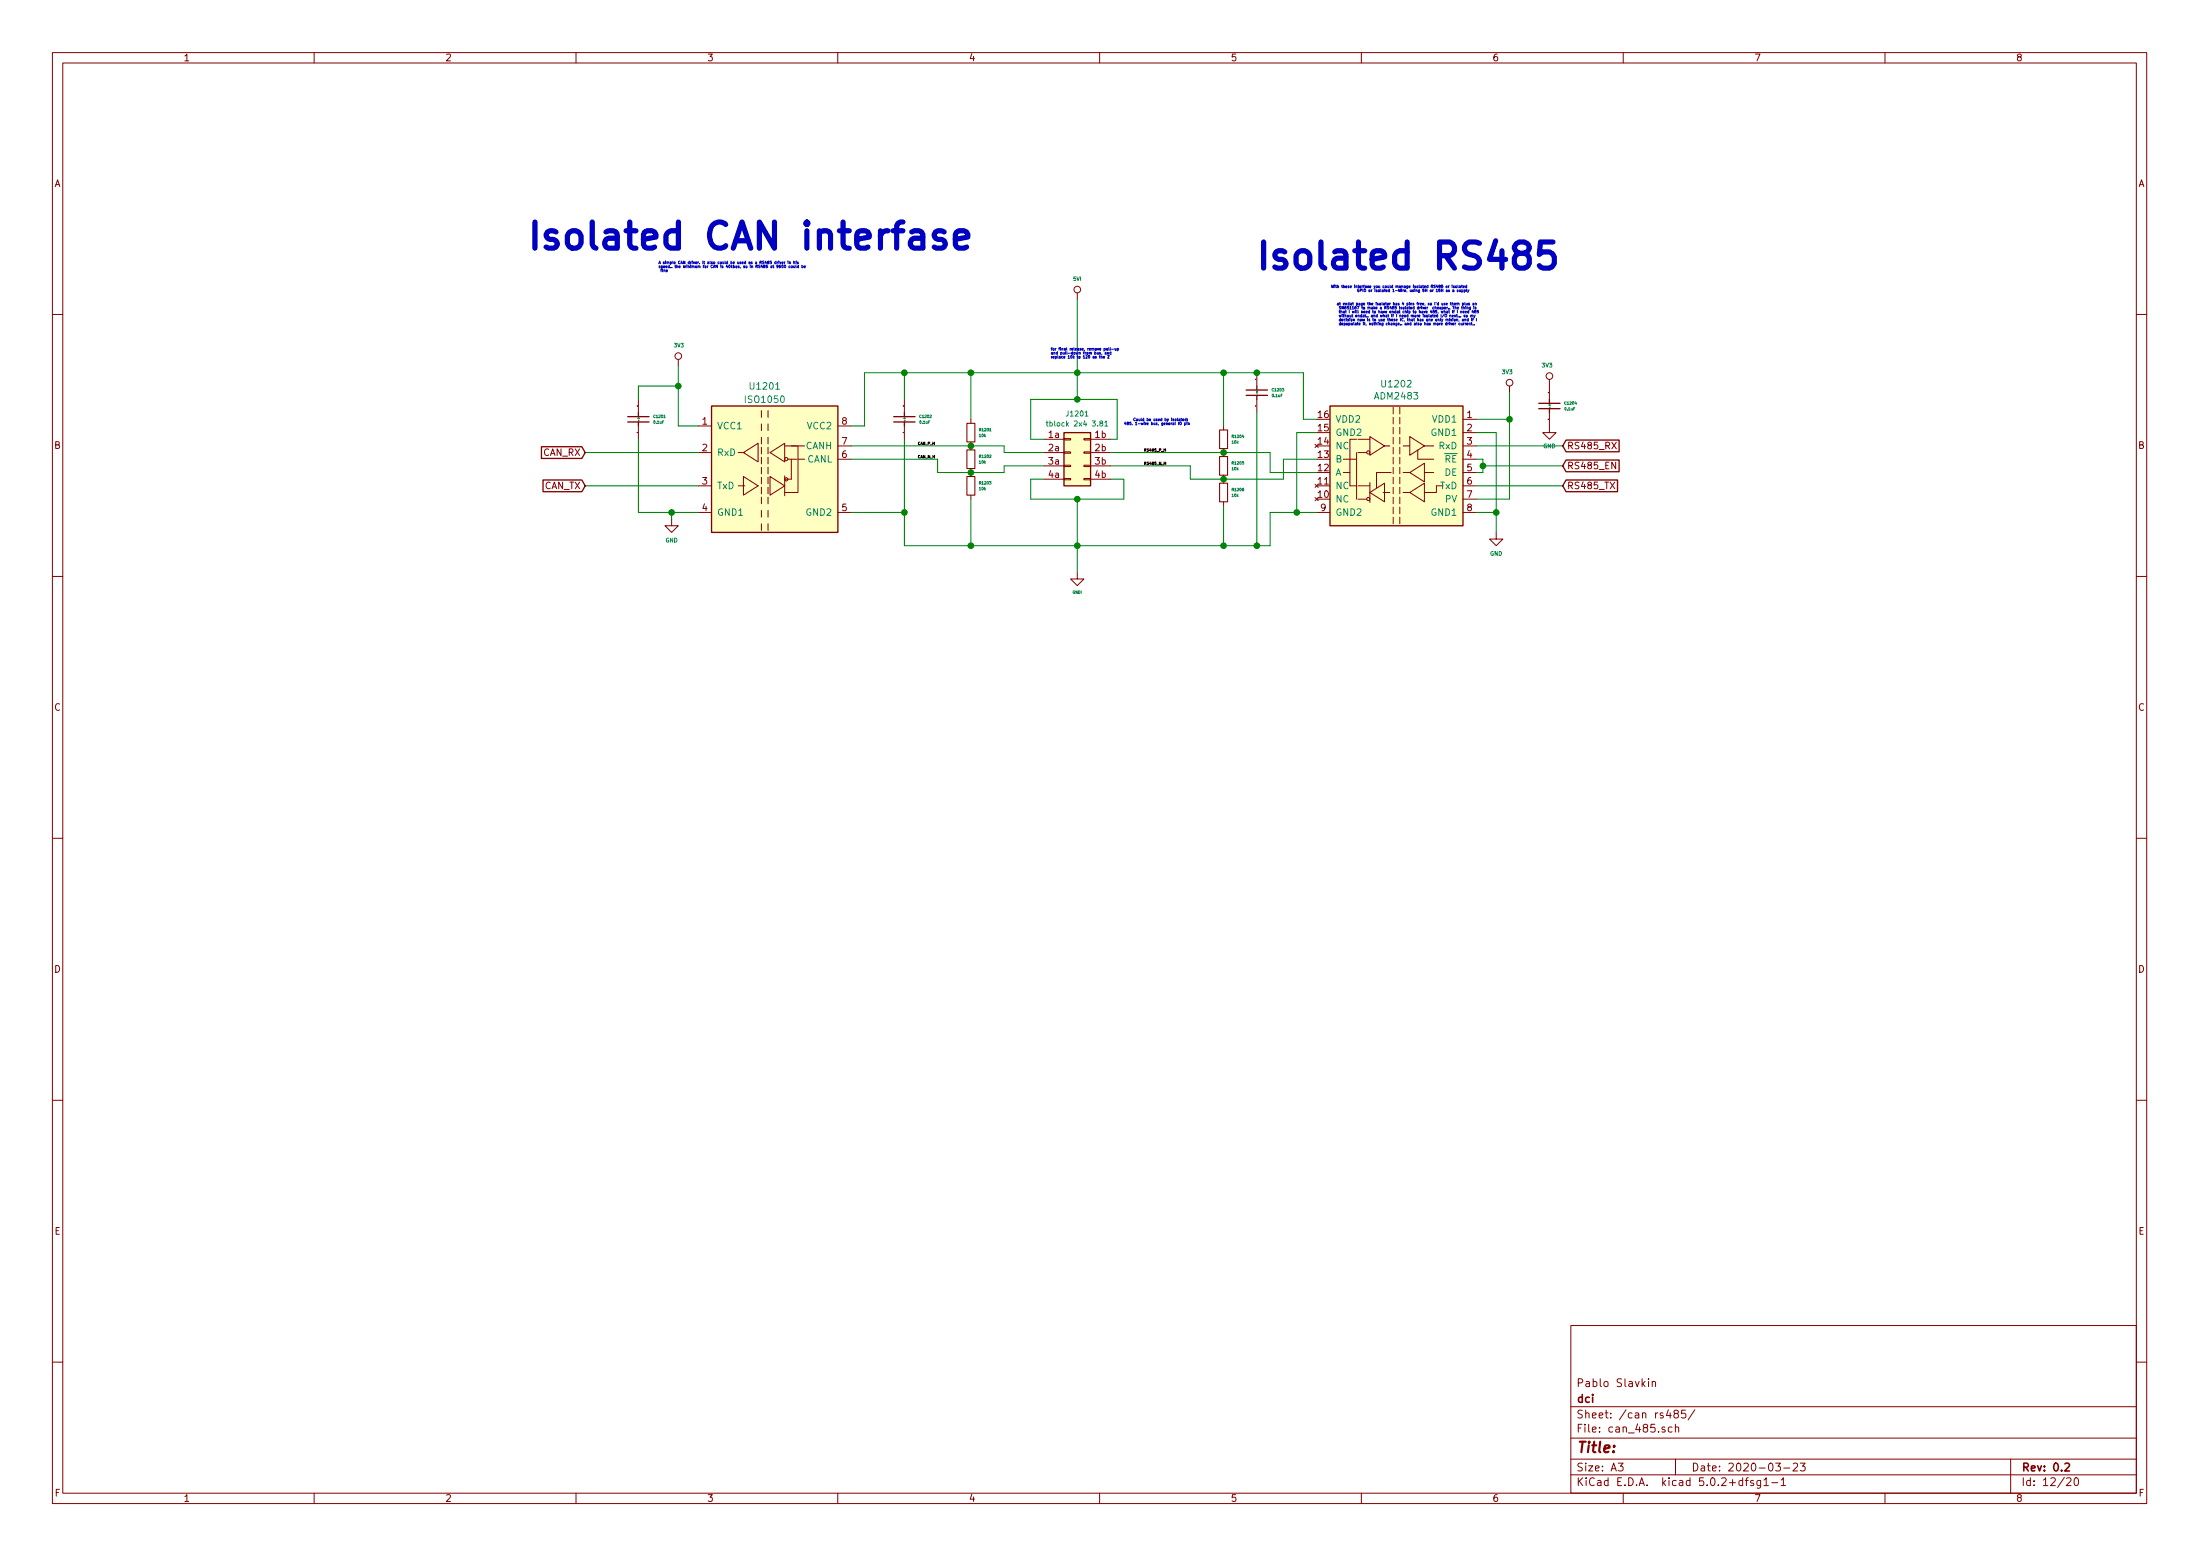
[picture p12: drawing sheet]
EESchema Schematic File Version 4
LIBS:servo-cache
EELAYER 26 0
EELAYER END
$Descr A3 16535 11693
encoding utf-8
Sheet 12 20
Title ""
Date "2020-03-23"
Rev "0.2"
Comp "dci"
Comment1 "Pablo Slavkin"
Comment2 ""
Comment3 ""
Comment4 ""
$EndDescr
$Comp
L servo:ISO1050 U1201
U 1 1
P 5800 3650
F 0 "U1201" H 5750 4400 50  0000 C CNN
F 1 "ISO1050" H 5750 4300 50  0000 C CNN
F 2 "servo:SSO-8_6.7x9.8mm_P2.54mm_Clearance8mm" H 5700 2950 50  0001 C CNN
F 3 "../doc/datasheets/iso1050.pdf" H 5850 4450 50  0001 C CNN
F 4 "1/1 Transceiver Half CANbus 8-SOP " H 0   0   50  0001 C CNN "Description"
F 5 "ISO1050DUB" H 0   0   50  0001 C CNN "PartNumber"
F 6 "296-33295-5-ND" H 0   0   50  0001 C CNN "digikey"
F 7 "5.27900" H 0   0   50  0001 C CNN "price@10"
F 8 "1" H 0   0   50  0001 C CNN "bom_2"
F 9 "1" H 0   0   50  0001 C CNN "bom_3"
F 10 "0" H 0   0   50  0001 C CNN "bom_1"
	1    5800 3650
	1    0    0    -1  
$EndComp
$Comp
L servo:3V3 #PWR?
U 1 1
P 5100 2750
AR Path="/5DE3DF56/5E21DD67" Ref="#PWR?"  Part="1" 
AR Path="/5E1BAEAA/5E21DD67" Ref="#PWR?"  Part="1" 
AR Path="/5E21534F/5E21DD67" Ref="#PWR01202"  Part="1" 
F 0 "#PWR01202" H 5105 2957 20  0001 C CNN
F 1 "3V3" H 5105 2907 28  0000 C CNN
F 2 "" H 5100 2750 50  0001 C CNN
F 3 "" H 5100 2750 50  0001 C CNN
	1    5100 2750
	1    0    0    -1  
$EndComp
$Comp
L servo:Capacitor C?
U 1 1
P 6800 3100
AR Path="/5DE3DF56/5E21DD6E" Ref="C?"  Part="1" 
AR Path="/5E1BAEAA/5E21DD6E" Ref="C?"  Part="1" 
AR Path="/5E21534F/5E21DD6E" Ref="C1202"  Part="1" 
F 0 "C1202" V 6828 3210 20  0000 L CNN
F 1 "0.1uF" V 6871 3210 20  0000 L CNN
F 2 "servo:C_0603_1608Metric" H 6800 3000 60  0001 C CNN
F 3 "" H 6800 3100 60  0000 C CNN
F 4 "CC0603KPX7R7BB104" H 0   0   50  0001 C CNN "PartNumber"
F 5 "311-1335-1-ND" H 0   0   50  0001 C CNN "digikey"
F 6 "CAP CER 0.1UF 16V X7R 0603 " H 0   0   50  0001 C CNN "Description"
F 7 "0.05800" H 0   0   50  0001 C CNN "price@10"
F 8 "1" H 0   0   50  0001 C CNN "bom_1"
F 9 "1" H 0   0   50  0001 C CNN "bom_2"
F 10 "1" H 0   0   50  0001 C CNN "bom_3"
	1    6800 3100
	0    1    1    0   
$EndComp
$Comp
L servo:Capacitor C?
U 1 1
P 4800 3100
AR Path="/5DE3DF56/5E21DD7B" Ref="C?"  Part="1" 
AR Path="/5E1BAEAA/5E21DD7B" Ref="C?"  Part="1" 
AR Path="/5E21534F/5E21DD7B" Ref="C1201"  Part="1" 
F 0 "C1201" V 4828 3210 20  0000 L CNN
F 1 "0.1uF" V 4871 3210 20  0000 L CNN
F 2 "servo:C_0603_1608Metric" H 4800 3000 60  0001 C CNN
F 3 "" H 4800 3100 60  0000 C CNN
F 4 "CC0603KPX7R7BB104" H 0   0   50  0001 C CNN "PartNumber"
F 5 "311-1335-1-ND" H 0   0   50  0001 C CNN "digikey"
F 6 "CAP CER 0.1UF 16V X7R 0603 " H 0   0   50  0001 C CNN "Description"
F 7 "0.05800" H 0   0   50  0001 C CNN "price@10"
F 8 "1" H 0   0   50  0001 C CNN "bom_1"
F 9 "1" H 0   0   50  0001 C CNN "bom_2"
F 10 "1" H 0   0   50  0001 C CNN "bom_3"
	1    4800 3100
	0    1    1    0   
$EndComp
Wire Wire Line
	4800 2900 5100 2900
Wire Wire Line
	4400 3650 5250 3650
Wire Wire Line
	4400 3400 5250 3400
Text GLabel 4400 3650 0    50   Input ~ 0
CAN_TX
Text GLabel 4400 3400 0    50   Input ~ 0
CAN_RX
Wire Wire Line
	5100 3200 5250 3200
Wire Wire Line
	6500 3200 6400 3200
Wire Wire Line
	6500 2800 6500 3200
$Comp
L servo:GND #PWR?
U 1 1
P 5050 3900
AR Path="/5DE3DF56/5E221639" Ref="#PWR?"  Part="1" 
AR Path="/5E1BAEAA/5E221639" Ref="#PWR?"  Part="1" 
AR Path="/5E21534F/5E221639" Ref="#PWR01201"  Part="1" 
F 0 "#PWR01201" H 5050 3650 30  0001 C CNN
F 1 "GND" H 5050 3742 30  0000 C CNN
F 2 "" H 5050 3900 50  0001 C CNN
F 3 "" H 5050 3900 50  0001 C CNN
	1    5050 3900
	1    0    0    -1  
$EndComp
Wire Wire Line
	5250 3850 5050 3850
Wire Wire Line
	5050 3850 5050 3900
Wire Wire Line
	6400 3450 7050 3450
Wire Wire Line
	7050 3450 7050 3550
Text Notes 3950 1900 0    197  ~ 39
Isolated CAN interfase
Wire Wire Line
	4800 3850 5050 3850
Connection ~ 5050 3850
Wire Wire Line
	6500 2800 6800 2800
Wire Wire Line
	6800 3000 6800 2800
Wire Wire Line
	4800 3300 4800 3850
Wire Wire Line
	6800 3300 6800 3850
Connection ~ 6800 3850
Wire Wire Line
	4800 2900 4800 3000
Connection ~ 5100 2900
Wire Wire Line
	5100 2900 5100 3200
Wire Wire Line
	5100 2750 5100 2900
Text Notes 4950 2050 0    20   ~ 0
A simple CAN driver. It also could be used as a RS485 driver in his \nspeed.. the minimum for CAN is 40kbos, so in RS485 at 9600 could be\n fine
$Comp
L servo:ADM2483 U?
U 1 1
P 10500 3500
AR Path="/5DE49152/5E28489F" Ref="U?"  Part="1" 
AR Path="/5E1BAEAA/5E28489F" Ref="U?"  Part="1" 
AR Path="/5E21534F/5E28489F" Ref="U1202"  Part="1" 
F 0 "U1202" H 10500 4117 50  0000 C CNN
F 1 "ADM2483" H 10500 4026 50  0000 C CNN
F 2 "servo:SOIC-16W_7.5x10.3mm_P1.27mm" H 10500 2800 50  0001 C CNN
F 3 "../doc/datasheets/adm2483.pdf" H 9750 3400 50  0001 C CNN
F 4 "RS422, RS485 Digital Isolator 2500Vrms 3 Channel 500kbps 25kV/µs CMTI 16-SOIC (0.295\", 7.50mm Width) " H 0   0   50  0001 C CNN "Description"
F 5 "ADM2483BRWZ" H 0   0   50  0001 C CNN "PartNumber"
F 6 "ADM2483BRWZ-ND" H 0   0   50  0001 C CNN "digikey"
F 7 "5.59000" H 0   0   50  0001 C CNN "price@10"
F 8 "0" H 0   0   50  0001 C CNN "bom_1"
F 9 "1" H 0   0   50  0001 C CNN "bom_2"
F 10 "1" H 0   0   50  0001 C CNN "bom_3"
	1    10500 3500
	-1   0    0    -1  
$EndComp
Wire Wire Line
	9800 3150 9900 3150
$Comp
L servo:GND #PWR_?
U 1 1
P 11250 4000
AR Path="/5DD4DF4C/5E2848B7" Ref="#PWR_?"  Part="1" 
AR Path="/5DE49152/5E2848B7" Ref="#PWR_?"  Part="1" 
AR Path="/5E1BAEAA/5E2848B7" Ref="#PWR_?"  Part="1" 
AR Path="/5E21534F/5E2848B7" Ref="#PWR_01201"  Part="1" 
F 0 "#PWR_01201" H 11255 3851 20  0001 C CNN
F 1 "GND" H 11250 3842 30  0000 C CNN
F 2 "" H 11250 4000 70  0000 C CNN
F 3 "" H 11250 4000 70  0000 C CNN
	1    11250 4000
	-1   0    0    -1  
$EndComp
$Comp
L servo:3V3 #PWR?
U 1 1
P 11350 2950
AR Path="/5DCD812E/5E2848D9" Ref="#PWR?"  Part="1" 
AR Path="/5DD4DF4C/5E2848D9" Ref="#PWR?"  Part="1" 
AR Path="/5DE49152/5E2848D9" Ref="#PWR?"  Part="1" 
AR Path="/5E1BAEAA/5E2848D9" Ref="#PWR?"  Part="1" 
AR Path="/5E21534F/5E2848D9" Ref="#PWR01203"  Part="1" 
F 0 "#PWR01203" H 11367 3159 20  0001 C CNN
F 1 "3V3" H 11367 3107 30  0000 C CNN
F 2 "" H 11350 2950 70  0000 C CNN
F 3 "" H 11350 2950 70  0000 C CNN
	1    11350 2950
	-1   0    0    -1  
$EndComp
Wire Wire Line
	9900 3450 9650 3450
Wire Wire Line
	9650 3450 9650 3600
Wire Wire Line
	9900 3550 9550 3550
Wire Wire Line
	9550 3550 9550 3400
Wire Wire Line
	11750 3650 11100 3650
Wire Wire Line
	11100 3350 11750 3350
Wire Wire Line
	11100 3450 11150 3450
Wire Wire Line
	11150 3450 11150 3500
Wire Wire Line
	11150 3550 11100 3550
Wire Wire Line
	11750 3500 11150 3500
Connection ~ 11150 3500
Wire Wire Line
	11150 3500 11150 3550
Text Notes 8950 3200 2    20   ~ 0
Could be used by isolated: \n485, 1-wire bus, general IO pin
Text GLabel 11750 3500 2    50   Input ~ 0
RS485_EN
Text GLabel 11750 3650 2    50   Input ~ 0
RS485_TX
Text GLabel 11750 3350 2    50   Input ~ 0
RS485_RX
Wire Wire Line
	11250 3850 11250 4000
Wire Wire Line
	9900 3850 9750 3850
Wire Wire Line
	11350 2950 11350 3150
Text Notes 11750 2050 2    197  ~ 39
Isolated RS485
Wire Wire Line
	9900 3250 9750 3250
Wire Wire Line
	9750 3250 9750 3850
Connection ~ 9750 3850
Wire Wire Line
	9750 3850 9550 3850
Wire Wire Line
	11100 3250 11250 3250
Wire Wire Line
	11250 3250 11250 3850
Wire Wire Line
	11100 3750 11350 3750
Wire Wire Line
	11350 3750 11350 3150
Connection ~ 11350 3150
Wire Wire Line
	11350 3150 11100 3150
Connection ~ 11250 3850
Wire Wire Line
	11250 3850 11100 3850
Text Notes 11050 2200 2    20   ~ 0
With these interfase you could manage isolated RS485 or isolated \n GPIO or isolated 1-Wire, using 5H or 15H as a supply
Wire Wire Line
	7550 3400 7850 3400
Wire Wire Line
	7550 3500 7850 3500
Wire Wire Line
	8350 3500 8950 3500
Wire Wire Line
	8350 3600 8450 3600
$Comp
L servo:tblock2x4 J1201
U 1 1
P 8050 3400
F 0 "J1201" H 8100 3693 39  0000 C CNN
F 1 "tblock 2x4 3.81" H 8100 3618 39  0000 C CNN
F 2 "servo:tblock02x4_3.81" H 8000 3500 50  0001 C CNN
F 3 "../doc/datsheets/tblock2xrows.pdf" H 8100 3600 50  0001 C CNN
F 4 "8 Position Terminal Block Header, Male Pins, Shrouded (4 Side) 0.150\" (3.81mm) 90°, Right Angle Through Hole" H 0   0   50  0001 C CNN "Description"
F 5 "1843091" H 0   0   50  0001 C CNN "PartNumber"
F 6 "277-6025-ND" H 0   0   50  0001 C CNN "digikey"
F 7 "5.01100" H 0   0   50  0001 C CNN "price@10"
F 8 "1" H 0   0   50  0001 C CNN "bom_3"
F 9 "0" H 0   0   50  0001 C CNN "bom_1"
F 10 "0" H 0   0   50  0001 C CNN "bom_2"
	1    8050 3400
	1    0    0    -1  
$EndComp
Wire Wire Line
	8450 3600 8450 3750
Wire Wire Line
	8450 3750 8100 3750
Wire Wire Line
	7750 3750 7750 3600
Wire Wire Line
	7750 3600 7850 3600
Connection ~ 8100 3750
Wire Wire Line
	8100 3750 7750 3750
$Comp
L servo:R_Small R?
U 1 1
P 7300 3250
AR Path="/5E092156/5E47F52D" Ref="R?"  Part="1" 
AR Path="/5E21534F/5E47F52D" Ref="R1201"  Part="1" 
F 0 "R1201" H 7359 3272 20  0000 L CNN
F 1 "10k" H 7359 3229 20  0000 L CNN
F 2 "servo:R_0603_1608Metric" H 7300 3250 50  0001 C CNN
F 3 "~" H 7300 3250 50  0001 C CNN
F 4 "10 kOhms ±5% 0.1W, 1/10W Chip Resistor 0603 (1608 Metric) Moisture Resistant Thick Film " H 0   0   50  0001 C CNN "Description"
F 5 "RC0603JR-0710KL" H 0   0   50  0001 C CNN "PartNumber"
F 6 "311-10KGRCT-ND" H 0   0   50  0001 C CNN "digikey"
F 7 "0.01900" H 0   0   50  0001 C CNN "price@10"
F 8 "1" H 0   0   50  0001 C CNN "bom_1"
F 9 "1" H 0   0   50  0001 C CNN "bom_2"
F 10 "1" H 0   0   50  0001 C CNN "bom_3"
	1    7300 3250
	1    0    0    -1  
$EndComp
$Comp
L servo:R_Small R?
U 1 1
P 7300 3450
AR Path="/5E092156/5E47F534" Ref="R?"  Part="1" 
AR Path="/5E21534F/5E47F534" Ref="R1202"  Part="1" 
F 0 "R1202" H 7359 3472 20  0000 L CNN
F 1 "10k" H 7359 3429 20  0000 L CNN
F 2 "servo:R_0603_1608Metric" H 7300 3450 50  0001 C CNN
F 3 "~" H 7300 3450 50  0001 C CNN
F 4 "10 kOhms ±5% 0.1W, 1/10W Chip Resistor 0603 (1608 Metric) Moisture Resistant Thick Film " H 0   0   50  0001 C CNN "Description"
F 5 "RC0603JR-0710KL" H 0   0   50  0001 C CNN "PartNumber"
F 6 "311-10KGRCT-ND" H 0   0   50  0001 C CNN "digikey"
F 7 "0.01900" H 0   0   50  0001 C CNN "price@10"
F 8 "1" H 0   0   50  0001 C CNN "bom_1"
F 9 "1" H 0   0   50  0001 C CNN "bom_2"
F 10 "1" H 0   0   50  0001 C CNN "bom_3"
	1    7300 3450
	1    0    0    -1  
$EndComp
$Comp
L servo:R_Small R?
U 1 1
P 7300 3650
AR Path="/5E092156/5E47F53B" Ref="R?"  Part="1" 
AR Path="/5E21534F/5E47F53B" Ref="R1203"  Part="1" 
F 0 "R1203" H 7359 3672 20  0000 L CNN
F 1 "10k" H 7359 3629 20  0000 L CNN
F 2 "servo:R_0603_1608Metric" H 7300 3650 50  0001 C CNN
F 3 "~" H 7300 3650 50  0001 C CNN
F 4 "10 kOhms ±5% 0.1W, 1/10W Chip Resistor 0603 (1608 Metric) Moisture Resistant Thick Film " H 0   0   50  0001 C CNN "Description"
F 5 "RC0603JR-0710KL" H 0   0   50  0001 C CNN "PartNumber"
F 6 "311-10KGRCT-ND" H 0   0   50  0001 C CNN "digikey"
F 7 "0.01900" H 0   0   50  0001 C CNN "price@10"
F 8 "1" H 0   0   50  0001 C CNN "bom_1"
F 9 "1" H 0   0   50  0001 C CNN "bom_2"
F 10 "1" H 0   0   50  0001 C CNN "bom_3"
	1    7300 3650
	1    0    0    -1  
$EndComp
Connection ~ 7300 3550
Connection ~ 7300 3350
Wire Wire Line
	6400 3350 7300 3350
Wire Wire Line
	7300 3550 7550 3550
Wire Wire Line
	7550 3550 7550 3500
Wire Wire Line
	7550 3350 7550 3400
Wire Wire Line
	7050 3550 7300 3550
$Comp
L servo:R_Small R?
U 1 1
P 9200 3300
AR Path="/5E092156/5E496E7D" Ref="R?"  Part="1" 
AR Path="/5E21534F/5E496E7D" Ref="R1204"  Part="1" 
F 0 "R1204" H 9259 3322 20  0000 L CNN
F 1 "10k" H 9259 3279 20  0000 L CNN
F 2 "servo:R_0603_1608Metric" H 9200 3300 50  0001 C CNN
F 3 "~" H 9200 3300 50  0001 C CNN
F 4 "10 kOhms ±5% 0.1W, 1/10W Chip Resistor 0603 (1608 Metric) Moisture Resistant Thick Film " H 0   0   50  0001 C CNN "Description"
F 5 "RC0603JR-0710KL" H 0   0   50  0001 C CNN "PartNumber"
F 6 "311-10KGRCT-ND" H 0   0   50  0001 C CNN "digikey"
F 7 "0.01900" H 0   0   50  0001 C CNN "price@10"
F 8 "1" H 0   0   50  0001 C CNN "bom_1"
F 9 "1" H 0   0   50  0001 C CNN "bom_2"
F 10 "1" H 0   0   50  0001 C CNN "bom_3"
	1    9200 3300
	1    0    0    -1  
$EndComp
$Comp
L servo:R_Small R?
U 1 1
P 9200 3500
AR Path="/5E092156/5E496E84" Ref="R?"  Part="1" 
AR Path="/5E21534F/5E496E84" Ref="R1205"  Part="1" 
F 0 "R1205" H 9259 3522 20  0000 L CNN
F 1 "10k" H 9259 3479 20  0000 L CNN
F 2 "servo:R_0603_1608Metric" H 9200 3500 50  0001 C CNN
F 3 "~" H 9200 3500 50  0001 C CNN
F 4 "10 kOhms ±5% 0.1W, 1/10W Chip Resistor 0603 (1608 Metric) Moisture Resistant Thick Film " H 0   0   50  0001 C CNN "Description"
F 5 "RC0603JR-0710KL" H 0   0   50  0001 C CNN "PartNumber"
F 6 "311-10KGRCT-ND" H 0   0   50  0001 C CNN "digikey"
F 7 "0.01900" H 0   0   50  0001 C CNN "price@10"
F 8 "1" H 0   0   50  0001 C CNN "bom_1"
F 9 "1" H 0   0   50  0001 C CNN "bom_2"
F 10 "1" H 0   0   50  0001 C CNN "bom_3"
	1    9200 3500
	1    0    0    -1  
$EndComp
$Comp
L servo:R_Small R?
U 1 1
P 9200 3700
AR Path="/5E092156/5E496E8B" Ref="R?"  Part="1" 
AR Path="/5E21534F/5E496E8B" Ref="R1206"  Part="1" 
F 0 "R1206" H 9259 3722 20  0000 L CNN
F 1 "10k" H 9259 3679 20  0000 L CNN
F 2 "servo:R_0603_1608Metric" H 9200 3700 50  0001 C CNN
F 3 "~" H 9200 3700 50  0001 C CNN
F 4 "10 kOhms ±5% 0.1W, 1/10W Chip Resistor 0603 (1608 Metric) Moisture Resistant Thick Film " H 0   0   50  0001 C CNN "Description"
F 5 "RC0603JR-0710KL" H 0   0   50  0001 C CNN "PartNumber"
F 6 "311-10KGRCT-ND" H 0   0   50  0001 C CNN "digikey"
F 7 "0.01900" H 0   0   50  0001 C CNN "price@10"
F 8 "1" H 0   0   50  0001 C CNN "bom_1"
F 9 "1" H 0   0   50  0001 C CNN "bom_2"
F 10 "1" H 0   0   50  0001 C CNN "bom_3"
	1    9200 3700
	1    0    0    -1  
$EndComp
Connection ~ 9200 3600
Connection ~ 9200 3400
Wire Wire Line
	8350 3400 9200 3400
Wire Wire Line
	8950 3500 8950 3600
Wire Wire Line
	8950 3600 9200 3600
Wire Wire Line
	9200 3600 9650 3600
Wire Wire Line
	6400 3850 6800 3850
Wire Wire Line
	8350 3300 8400 3300
Wire Wire Line
	8400 3300 8400 3000
Wire Wire Line
	7750 3000 7750 3300
Wire Wire Line
	7750 3300 7850 3300
Wire Wire Line
	7300 3350 7550 3350
Wire Wire Line
	9200 3400 9550 3400
$Comp
L servo:Capacitor C?
U 1 1
P 9450 2900
AR Path="/5DE3DF56/5E4BC98A" Ref="C?"  Part="1" 
AR Path="/5E1BAEAA/5E4BC98A" Ref="C?"  Part="1" 
AR Path="/5E21534F/5E4BC98A" Ref="C1203"  Part="1" 
F 0 "C1203" V 9478 3010 20  0000 L CNN
F 1 "0.1uF" V 9521 3010 20  0000 L CNN
F 2 "servo:C_0603_1608Metric" H 9450 2800 60  0001 C CNN
F 3 "" H 9450 2900 60  0000 C CNN
F 4 "CC0603KPX7R7BB104" H 0   0   50  0001 C CNN "PartNumber"
F 5 "311-1335-1-ND" H 0   0   50  0001 C CNN "digikey"
F 6 "CAP CER 0.1UF 16V X7R 0603 " H 0   0   50  0001 C CNN "Description"
F 7 "0.05800" H 0   0   50  0001 C CNN "price@10"
F 8 "1" H 0   0   50  0001 C CNN "bom_1"
F 9 "1" H 0   0   50  0001 C CNN "bom_2"
F 10 "1" H 0   0   50  0001 C CNN "bom_3"
	1    9450 2900
	0    1    1    0   
$EndComp
$Comp
L servo:Capacitor C?
U 1 1
P 11650 3000
AR Path="/5DE3DF56/5E4C0B93" Ref="C?"  Part="1" 
AR Path="/5E1BAEAA/5E4C0B93" Ref="C?"  Part="1" 
AR Path="/5E21534F/5E4C0B93" Ref="C1204"  Part="1" 
F 0 "C1204" V 11678 3110 20  0000 L CNN
F 1 "0.1uF" V 11721 3110 20  0000 L CNN
F 2 "servo:C_0603_1608Metric" H 11650 2900 60  0001 C CNN
F 3 "" H 11650 3000 60  0000 C CNN
F 4 "CC0603KPX7R7BB104" H 0   0   50  0001 C CNN "PartNumber"
F 5 "311-1335-1-ND" H 0   0   50  0001 C CNN "digikey"
F 6 "CAP CER 0.1UF 16V X7R 0603 " H 0   0   50  0001 C CNN "Description"
F 7 "0.05800" H 0   0   50  0001 C CNN "price@10"
F 8 "1" H 0   0   50  0001 C CNN "bom_1"
F 9 "1" H 0   0   50  0001 C CNN "bom_2"
F 10 "1" H 0   0   50  0001 C CNN "bom_3"
	1    11650 3000
	0    1    1    0   
$EndComp
$Comp
L servo:3V3 #PWR?
U 1 1
P 11650 2900
AR Path="/5DCD812E/5E4C0C24" Ref="#PWR?"  Part="1" 
AR Path="/5DD4DF4C/5E4C0C24" Ref="#PWR?"  Part="1" 
AR Path="/5DE49152/5E4C0C24" Ref="#PWR?"  Part="1" 
AR Path="/5E1BAEAA/5E4C0C24" Ref="#PWR?"  Part="1" 
AR Path="/5E21534F/5E4C0C24" Ref="#PWR0249"  Part="1" 
F 0 "#PWR0249" H 11667 3109 20  0001 C CNN
F 1 "3V3" H 11667 3057 30  0000 C CNN
F 2 "" H 11650 2900 70  0000 C CNN
F 3 "" H 11650 2900 70  0000 C CNN
	1    11650 2900
	-1   0    0    -1  
$EndComp
$Comp
L servo:GND #PWR_?
U 1 1
P 11650 3200
AR Path="/5DD4DF4C/5E4C0C89" Ref="#PWR_?"  Part="1" 
AR Path="/5DE49152/5E4C0C89" Ref="#PWR_?"  Part="1" 
AR Path="/5E1BAEAA/5E4C0C89" Ref="#PWR_?"  Part="1" 
AR Path="/5E21534F/5E4C0C89" Ref="#PWR_0102"  Part="1" 
F 0 "#PWR_0102" H 11655 3051 20  0001 C CNN
F 1 "GND" H 11650 3050 30  0000 C CNN
F 2 "" H 11650 3200 70  0000 C CNN
F 3 "" H 11650 3200 70  0000 C CNN
	1    11650 3200
	-1   0    0    -1  
$EndComp
Text Notes 10050 2450 0    20   ~ 0
at endat page the isolator has 4 pins free, so I'd use them plus an\n SN651167 to make a RS485 isolated driver  cheaper.. The thing is\n that I will need to have endat chip to have 485, what if I need 485\n without endat.. and what if I need more isolated I/O next... so my\n decision now is to use these IC, that has one only mision, and if I\n depopulate it, nothing change.. and also has more driver current..\n
Text Label 6900 3350 0    20   ~ 0
CAN_P_H
Text Label 6900 3450 0    20   ~ 0
CAN_N_H
Text Label 8600 3400 0    20   ~ 0
RS485_P_H
Text Label 8600 3500 0    20   ~ 0
RS485_N_H
$Comp
L servo:GNDI #PWR0146
U 1 1
P 8100 4300
F 0 "#PWR0146" H 8100 4050 30  0001 C CNN
F 1 "GNDI" H 8100 4151 20  0000 C CNN
F 2 "" H 8100 4300 50  0001 C CNN
F 3 "" H 8100 4300 50  0001 C CNN
	1    8100 4300
	1    0    0    -1  
$EndComp
Wire Wire Line
	8100 3750 8100 4100
Wire Wire Line
	6800 4100 7300 4100
Wire Wire Line
	6800 3850 6800 4100
Connection ~ 8100 4100
Wire Wire Line
	8100 4100 8100 4300
Wire Wire Line
	9550 4100 9450 4100
Wire Wire Line
	9550 3850 9550 4100
Wire Wire Line
	9200 3800 9200 4100
Connection ~ 9200 4100
Wire Wire Line
	9200 4100 8100 4100
Wire Wire Line
	7300 3750 7300 4100
Connection ~ 7300 4100
Wire Wire Line
	7300 4100 8100 4100
$Comp
L servo:5VI #PWR0147
U 1 1
P 8100 2250
F 0 "#PWR0147" H 8100 2050 20  0001 C CNN
F 1 "5VI" H 8100 2407 28  0000 C CNN
F 2 "" H 8100 2250 50  0001 C CNN
F 3 "" H 8100 2250 50  0001 C CNN
	1    8100 2250
	1    0    0    -1  
$EndComp
Wire Wire Line
	7750 3000 8100 3000
Wire Wire Line
	8100 2250 8100 2800
Connection ~ 8100 3000
Wire Wire Line
	8100 3000 8400 3000
Wire Wire Line
	6800 2800 7300 2800
Connection ~ 6800 2800
Connection ~ 8100 2800
Wire Wire Line
	8100 2800 8100 3000
Wire Wire Line
	7300 3150 7300 2800
Connection ~ 7300 2800
Wire Wire Line
	7300 2800 8100 2800
Wire Wire Line
	8100 2800 9200 2800
Wire Wire Line
	9800 2800 9800 3150
Wire Wire Line
	9200 3200 9200 2800
Connection ~ 9200 2800
Wire Wire Line
	9200 2800 9450 2800
Connection ~ 9450 2800
Wire Wire Line
	9450 2800 9800 2800
Wire Wire Line
	9450 3100 9450 4100
Connection ~ 9450 4100
Wire Wire Line
	9450 4100 9200 4100
Text Notes 7900 2700 0    20   ~ 0
for final release, remove pull-up \nand pull-down from bus, and \nreplace 10k to 120 as the Z
$EndSCHEMATC
